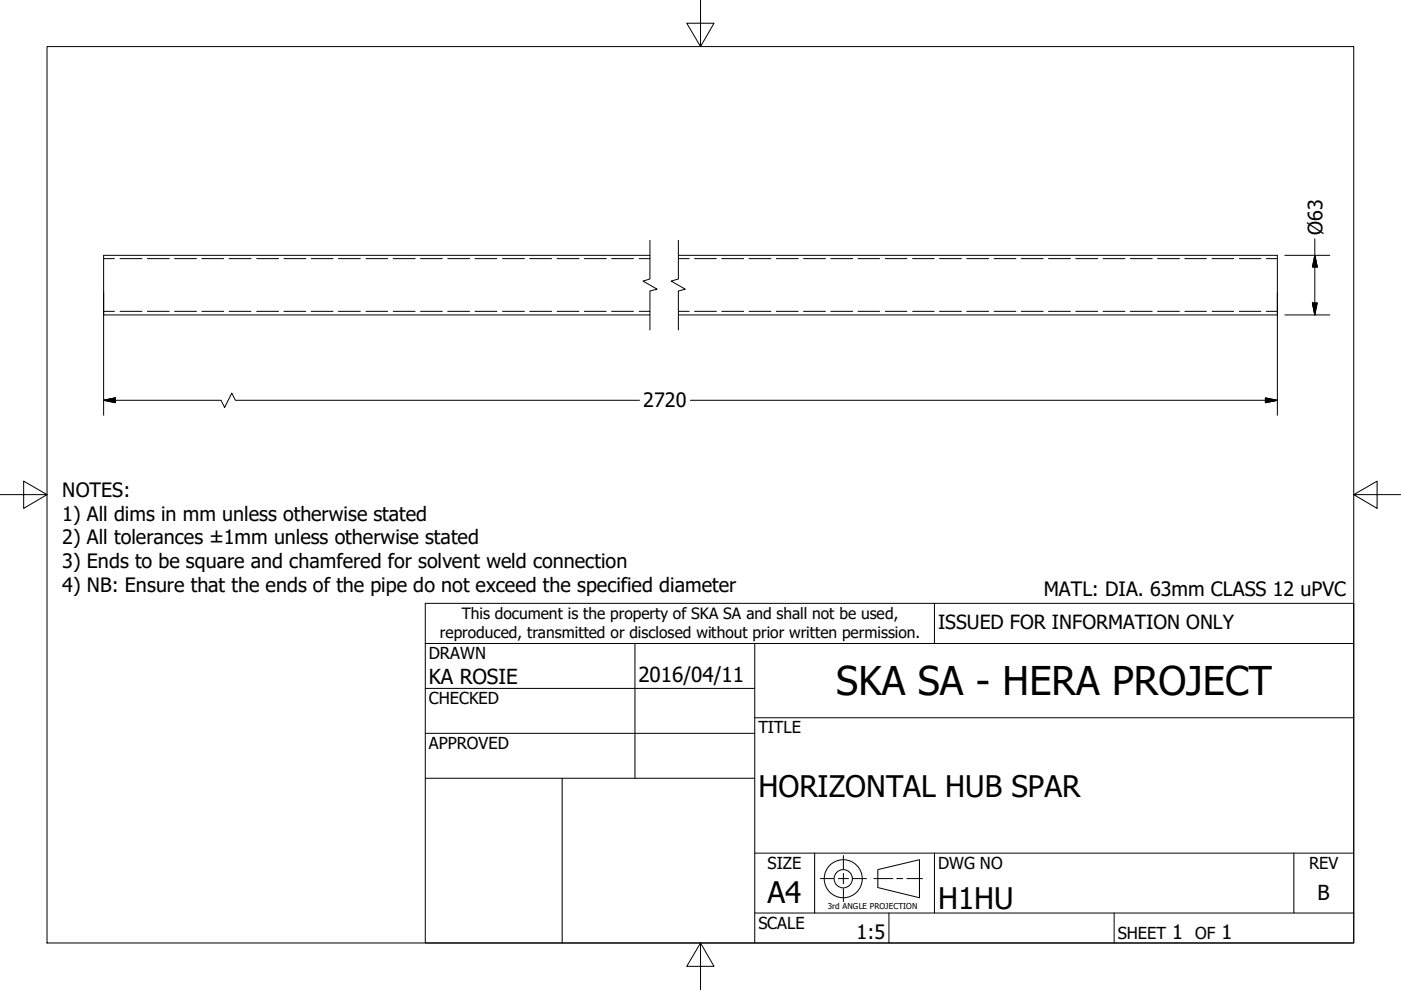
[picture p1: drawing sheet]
<svg xmlns="http://www.w3.org/2000/svg" width="297mm" height="210mm" viewBox="0 0 297 210" stroke-linecap="round" stroke-linejoin="round" font-family="sans-serif">
<!-- layer: Visible (ANSI) -->
<path d="M137.8 54.1h-115.8v12.7h115.8M143.8 54.1h127v12.7h-127" fill="none" stroke="#000" stroke-width=".21"/>
<!-- layer: Hidden (ANSI) -->
<g fill="none" stroke="#000" stroke-width=".21">
<path d="M22 54.8h2.3M25.5 54.8h4.6M31.2 54.8h4.7M37 54.8h4.7M42.8 54.8h4.6M48.6 54.8h4.6M54.4 54.8h4.7M60.2 54.8h4.6M66 54.8h4.6M71.8 54.8h4.6M77.6 54.8h4.6M83.4 54.8h4.6"/>
<path d="M89.2 54.8h4.6M94.9 54.8h4.7M100.7 54.8h4.6M106.6 54.8h4.6M112.3 54.8h4.7M118.1 54.8h4.6M123.9 54.8h4.6M129.7 54.8h4.6M135.5 54.8h2.3M143.8 54.8h2.3M147.3 54.8h4.6M153 54.8h4.7"/>
<path d="M158.8 54.8h4.6M164.6 54.8h4.6M170.4 54.8h4.6M176.1 54.8h4.7M181.9 54.8h4.6M187.7 54.8h4.6M193.5 54.8h4.6M199.2 54.8h4.6M205 54.8h4.6M210.8 54.8h4.6M216.5 54.8h4.7M222.3 54.8h4.6"/>
<path d="M228.1 54.8h4.6M233.9 54.8h4.6M239.6 54.8h4.7M245.4 54.8h4.7M251.2 54.8h4.6M257 54.8h4.6M262.8 54.8h4.5M268.5 54.8h2.3M22 66h2.3M25.5 66h4.6M31.2 66h4.7M37 66h4.7"/>
<path d="M42.8 66h4.6M48.6 66h4.6M54.4 66h4.7M60.2 66h4.6M66 66h4.6M71.8 66h4.6M77.6 66h4.6M83.4 66h4.6M89.2 66h4.6M94.9 66h4.7M100.7 66h4.6M106.6 66h4.6"/>
<path d="M112.3 66h4.7M118.1 66h4.6M123.9 66h4.6M129.7 66h4.6M135.5 66h2.3M143.8 66h2.3M147.3 66h4.6M153 66h4.7M158.8 66h4.6M164.6 66h4.6M170.4 66h4.6M176.1 66h4.7"/>
<path d="M181.9 66h4.6M187.7 66h4.6M193.5 66h4.6M199.2 66h4.6M205 66h4.6M210.8 66h4.6M216.5 66h4.7M222.3 66h4.6M228.1 66h4.6M233.9 66h4.6M239.6 66h4.7M245.4 66h4.7"/>
<path d="M251.2 66h4.6M257 66h4.6M262.8 66h4.5M268.5 66h2.3"/>
</g>
<!-- layer: Break Line (ANSI) -->
<path d="M137.8 51v8.2l-1.5 .4 3 1.7-1.5 .4v8.2M143.8 51v8.2l-1.5 .4 3 1.7-1.5 .4v8.2" fill="none" stroke="#000" stroke-width=".21"/>
<!-- layer: Border (ANSI) -->
<path d="M148.5 -.1v10l-2.9-5h5.8l-2.9 5M10 9.9h277v190h-277zM0 104.9h10l-5-2.9v5.8l5-2.9M287 104.9l5 2.9v-5.8l-5 2.9h10M148.5 199.9l2.9 5h-5.8l2.9-5v10" fill="none" stroke="#000" stroke-width=".21"/>
<!-- layer: Title (ANSI) -->
<g fill="none" stroke="#000" stroke-width=".21">
<path d="M90.2 127.9h196.8v72h-196.8zM90.2 136.4h196.8M134.6 136.4v28.6M160 136.4v63.5M198.1 127.9v8.5M90.2 146h69.8M90.2 155.5h69.8M160 152.2h127M90.2 165h69.8M119.2 165v34.9M160 193.6h127M160 180.9h127"/>
<path d="M172.7 180.9v12.7M188.5 193.6v6.3M198.1 180.9v12.7M236.2 193.6v6.3M274.3 180.9v12.7"/>
</g>
<!-- layer: Dimension (ANSI) -->
<path d="M272.4 54.1h9.5M278.8 54.1l.5 2.5h-1zM278.8 50.6v16.2M22 62.1v25.9M270.8 62.1v25.9M272.4 66.8h9.5M278.3 64.2h1l-.5 2.6zM22 84.9l2.4-.5v1zM22 84.9h24.9l.7 1.5 1.5-3.1 .8 1.6h85.7M146.4 84.9h124.4M268.3 84.4l2.5 .5-2.5 .5z" fill="none" stroke="#000" stroke-width=".21"/>
<path d="M278.8 54.1l.5 2.5zM278.8 54.1l.5 2.5h-1zM278.3 64.2l.5 2.6zM278.3 64.2h1l-.5 2.6zM22 84.9l2.4-.5zM22 84.9l2.4-.5v1zM268.3 85.4l2.5-.5zM268.3 84.4l2.5 .5-2.5 .5z" fill="#000" stroke="#000" stroke-width=".21"/>
<!-- layer: Sketch Geometry (ANSI) -->
<g fill="none" stroke="#000" stroke-width=".21">
<path d="M173.9 186.3h2.8M177.7 186.3h2.2M178.8 181.4v2.8M178.8 185.2v2.2M178.8 188.4v2.8M180.9 186.3h2.8M185.3 186.3h4M186.1 184.4l8.8-2.1v8l-8.8-2.1zM190.1 186.3h1.3M192.3 186.3h3.3"/>
<circle cx="178.8" cy="186.3" r="4"/>
<circle cx="178.8" cy="186.3" r="1.94"/>
</g>
<text font-size="8.4" x="177.3" y="147.4">SKA SA - HERA PROJECT</text>
<g font-size="6.3">
<text x="160.8" y="169">HORIZONTAL HUB SPAR</text>
<text x="162.8" y="191.4">A4</text>
<text x="198.9" y="192.7">H1HU</text>
</g>
<g font-size="4.4">
<text x="90.9" y="145.1">KA ROSIE</text>
<text x="135.4" y="144.5">2016/04/11</text>
<text x="279.3" y="190.7">B</text>
</g>
<g font-size="4.2">
<text x="280.4" y="49.9" transform="rotate(-90 280.4 49.9)">Ø63</text>
<text x="136.4" y="86.4">2720</text>
<text x="13.2" y="105.3">NOTES:</text>
<text x="13.2" y="110.4">1) All dims in mm unless otherwise stated</text>
<text x="13.2" y="115.4">2) All tolerances ±1mm unless otherwise stated</text>
<text x="13.2" y="120.4">3) Ends to be square and chamfered for solvent weld connection</text>
<text x="13.2" y="125.4">4) NB: Ensure that the ends of the pipe do not exceed the specified diameter</text>
<text x="221.3" y="126.3">MATL: DIA. 63mm CLASS 12 uPVC</text>
<text x="181.6" y="199.1">1:5</text>
<text x="248.5" y="199.1">1</text>
<text x="259" y="199.1">1</text>
</g>
<text font-size="4.1" x="198.9" y="133.4">ISSUED FOR INFORMATION ONLY</text>
<g font-size="3.5">
<text x="90.9" y="139.7">DRAWN</text>
<text x="90.9" y="149.3">CHECKED</text>
<text x="160.8" y="155.5">TITLE</text>
<text x="90.9" y="158.8">APPROVED</text>
<text x="162.8" y="184.2">SIZE</text>
<text x="198.9" y="184.2">DWG NO</text>
<text x="277.6" y="184.2">REV</text>
<text x="160.8" y="196.9">SCALE</text>
<text x="237" y="199.1">SHEET</text>
<text x="253.4" y="199.1">OF</text>
</g>
<g font-size="3.3">
<text x="97.9" y="131.3">This document is the property of SKA SA and shall not be used,</text>
<text x="93.3" y="135.2">reproduced, transmitted or disclosed without prior written permission.</text>
</g>
<text font-size="1.7" x="175.5" y="192.7">3rd ANGLE PROJECTION</text>
</svg>
